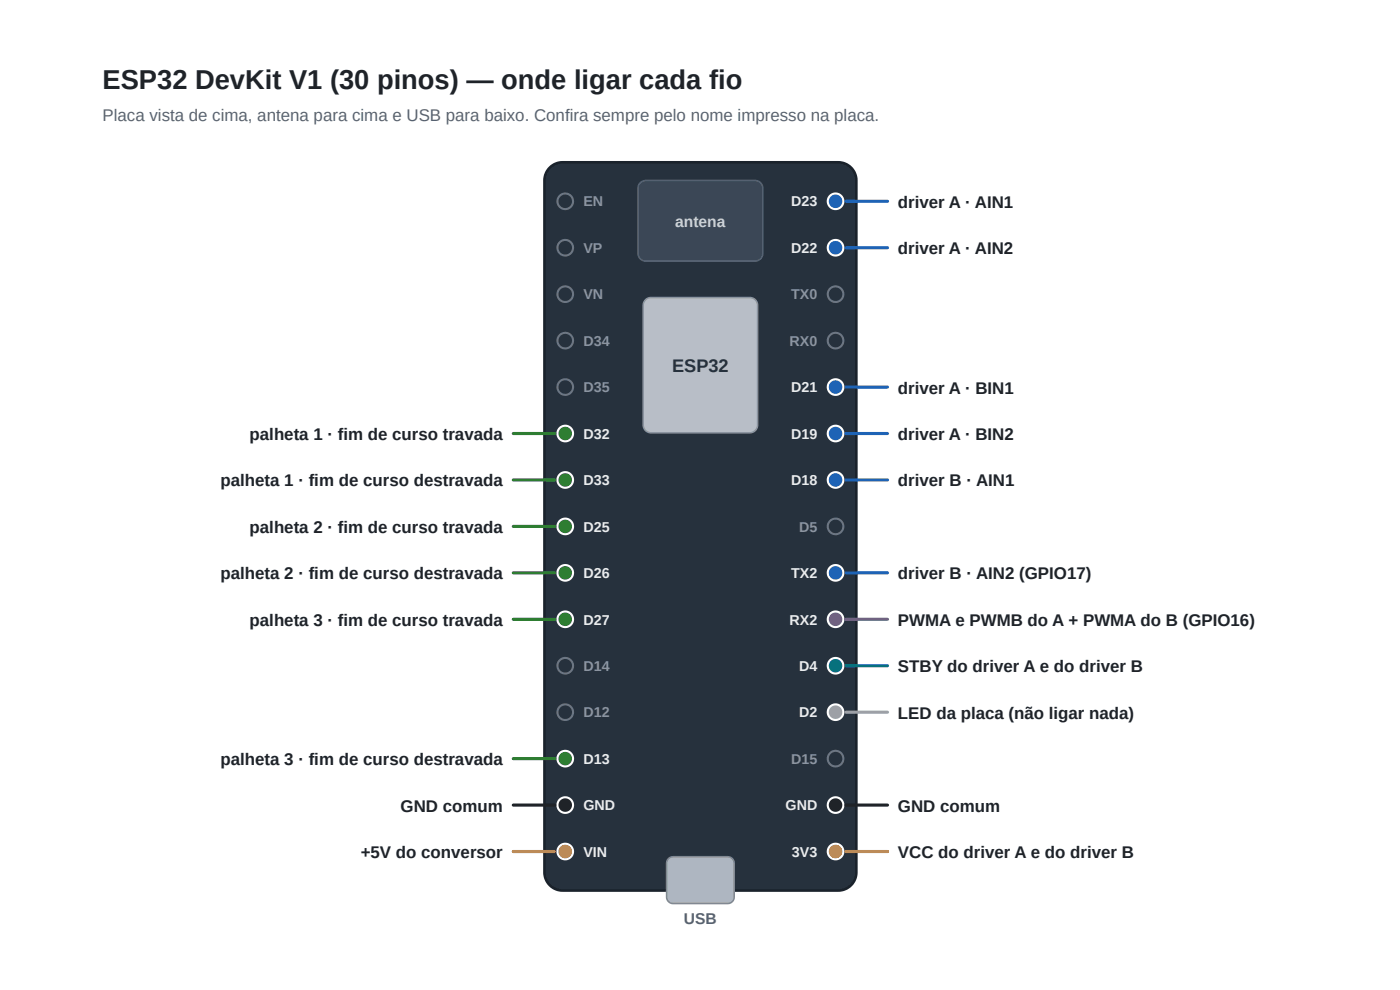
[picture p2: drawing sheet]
<svg xmlns="http://www.w3.org/2000/svg" width="297mm" height="210mm" viewBox="0 0 297 210" stroke-linecap="round" stroke-linejoin="round" font-family="sans-serif">
<path d="M116.6 35.5l1.3-.8 1.5-.3h58.4a3.9 3.9 0 0 1 3.9 3.9v146.6a3.9 3.9 0 0 1-3.9 3.9h-58.4a3.9 3.9 0 0 1-3.9-3.9v-146.6l.3-1.5z" fill="#26313d"/>
<path d="M116.6 35.5l1.3-.8 1.5-.3h58.4a3.9 3.9 0 0 1 3.9 3.9v146.6a3.9 3.9 0 0 1-3.9 3.9h-58.4a3.9 3.9 0 0 1-3.9-3.9v-146.6l.3-1.5z" fill="none" stroke="#1a222b" stroke-width=".55"/>
<path d="M135.8 38.8l.6-.4 .6-.1h23.2a1.65 1.65 0 0 1 1.6 1.6v13.8a1.65 1.65 0 0 1-1.6 1.7h-23.2a1.65 1.65 0 0 1-1.6-1.7v-13.8l.1-.6z" fill="#3b4756"/>
<path d="M135.8 38.8l.6-.4 .6-.1h23.2a1.65 1.65 0 0 1 1.6 1.6v13.8a1.65 1.65 0 0 1-1.6 1.7h-23.2a1.65 1.65 0 0 1-1.6-1.7v-13.8l.1-.6z" fill="none" stroke="#56657a" stroke-width=".33"/>
<path d="M136.9 63.6l.6-.4 .6-.1h21a1.65 1.65 0 0 1 1.6 1.6v25.4a1.65 1.65 0 0 1-1.6 1.7h-21a1.65 1.65 0 0 1-1.6-1.7v-25.4l.1-.6z" fill="#b8bec7"/>
<path d="M136.9 63.6l.6-.4 .6-.1h21a1.65 1.65 0 0 1 1.6 1.6v25.4a1.65 1.65 0 0 1-1.6 1.7h-21a1.65 1.65 0 0 1-1.6-1.7v-25.4l.1-.6z" fill="none" stroke="#8e96a1" stroke-width=".33"/>
<path d="M141.8 182l1-.4h11.6a1.38 1.38 0 0 1 1.4 1.4v7.2a1.38 1.38 0 0 1-1.4 1.4h-11.6a1.38 1.38 0 0 1-1.4-1.4v-7.2z" fill="#aeb6c1"/>
<path d="M141.8 182l1-.4h11.6a1.38 1.38 0 0 1 1.4 1.4v7.2a1.38 1.38 0 0 1-1.4 1.4h-11.6a1.38 1.38 0 0 1-1.4-1.4v-7.2z" fill="none" stroke="#7f8995" stroke-width=".33"/>
<circle cx="119.9" cy="42.7" r="1.65" fill="#26313d"/>
<circle cx="119.9" cy="42.7" r="1.65" fill="none" stroke="#6b7684" stroke-width=".44"/>
<circle cx="177.3" cy="42.7" r="1.65" fill="#1e63b5"/>
<circle cx="177.3" cy="42.7" r="1.65" fill="none" stroke="#fff" stroke-width=".44"/>
<path d="M179.5 42.7h8.8" fill="none" stroke="#1e63b5" stroke-width=".66"/>
<circle cx="119.9" cy="52.5" r="1.65" fill="#26313d"/>
<circle cx="119.9" cy="52.5" r="1.65" fill="none" stroke="#6b7684" stroke-width=".44"/>
<circle cx="177.3" cy="52.5" r="1.65" fill="#1e63b5"/>
<circle cx="177.3" cy="52.5" r="1.65" fill="none" stroke="#fff" stroke-width=".44"/>
<path d="M179.5 52.5h8.8" fill="none" stroke="#1e63b5" stroke-width=".66"/>
<circle cx="119.9" cy="62.4" r="1.65" fill="#26313d"/>
<circle cx="119.9" cy="62.4" r="1.65" fill="none" stroke="#6b7684" stroke-width=".44"/>
<circle cx="177.3" cy="62.4" r="1.65" fill="#26313d"/>
<circle cx="177.3" cy="62.4" r="1.65" fill="none" stroke="#6b7684" stroke-width=".44"/>
<circle cx="119.9" cy="72.2" r="1.65" fill="#26313d"/>
<circle cx="119.9" cy="72.2" r="1.65" fill="none" stroke="#6b7684" stroke-width=".44"/>
<circle cx="177.3" cy="72.2" r="1.65" fill="#26313d"/>
<circle cx="177.3" cy="72.2" r="1.65" fill="none" stroke="#6b7684" stroke-width=".44"/>
<circle cx="119.9" cy="82.1" r="1.65" fill="#26313d"/>
<circle cx="119.9" cy="82.1" r="1.65" fill="none" stroke="#6b7684" stroke-width=".44"/>
<circle cx="177.3" cy="82.1" r="1.65" fill="#1e63b5"/>
<circle cx="177.3" cy="82.1" r="1.65" fill="none" stroke="#fff" stroke-width=".44"/>
<path d="M179.5 82.1h8.8" fill="none" stroke="#1e63b5" stroke-width=".66"/>
<circle cx="119.9" cy="91.9" r="1.65" fill="#2e7d32"/>
<circle cx="119.9" cy="91.9" r="1.65" fill="none" stroke="#fff" stroke-width=".44"/>
<path d="M108.9 91.9h8.8" fill="none" stroke="#2e7d32" stroke-width=".66"/>
<circle cx="177.3" cy="91.9" r="1.65" fill="#1e63b5"/>
<circle cx="177.3" cy="91.9" r="1.65" fill="none" stroke="#fff" stroke-width=".44"/>
<path d="M179.5 91.9h8.8" fill="none" stroke="#1e63b5" stroke-width=".66"/>
<circle cx="119.9" cy="101.8" r="1.65" fill="#2e7d32"/>
<circle cx="119.9" cy="101.8" r="1.65" fill="none" stroke="#fff" stroke-width=".44"/>
<path d="M108.9 101.8h8.8" fill="none" stroke="#2e7d32" stroke-width=".66"/>
<circle cx="177.3" cy="101.8" r="1.65" fill="#1e63b5"/>
<circle cx="177.3" cy="101.8" r="1.65" fill="none" stroke="#fff" stroke-width=".44"/>
<path d="M179.5 101.8h8.8" fill="none" stroke="#1e63b5" stroke-width=".66"/>
<circle cx="119.9" cy="111.6" r="1.65" fill="#2e7d32"/>
<circle cx="119.9" cy="111.6" r="1.65" fill="none" stroke="#fff" stroke-width=".44"/>
<path d="M108.9 111.6h8.8" fill="none" stroke="#2e7d32" stroke-width=".66"/>
<circle cx="177.3" cy="111.6" r="1.65" fill="#26313d"/>
<circle cx="177.3" cy="111.6" r="1.65" fill="none" stroke="#6b7684" stroke-width=".44"/>
<circle cx="119.9" cy="121.5" r="1.65" fill="#2e7d32"/>
<circle cx="119.9" cy="121.5" r="1.65" fill="none" stroke="#fff" stroke-width=".44"/>
<path d="M108.9 121.5h8.8" fill="none" stroke="#2e7d32" stroke-width=".66"/>
<circle cx="177.3" cy="121.5" r="1.65" fill="#1e63b5"/>
<circle cx="177.3" cy="121.5" r="1.65" fill="none" stroke="#fff" stroke-width=".44"/>
<path d="M179.5 121.5h8.8" fill="none" stroke="#1e63b5" stroke-width=".66"/>
<circle cx="119.9" cy="131.3" r="1.65" fill="#2e7d32"/>
<circle cx="119.9" cy="131.3" r="1.65" fill="none" stroke="#fff" stroke-width=".44"/>
<path d="M108.9 131.3h8.8" fill="none" stroke="#2e7d32" stroke-width=".66"/>
<circle cx="177.3" cy="131.3" r="1.65" fill="#7b3fb0"/>
<circle cx="177.3" cy="131.3" r="1.65" fill="none" stroke="#fff" stroke-width=".44"/>
<path d="M179.5 131.3h8.8" fill="none" stroke="#7b3fb0" stroke-width=".66"/>
<circle cx="119.9" cy="141.1" r="1.65" fill="#26313d"/>
<circle cx="119.9" cy="141.1" r="1.65" fill="none" stroke="#6b7684" stroke-width=".44"/>
<circle cx="177.3" cy="141.1" r="1.65" fill="#00838f"/>
<circle cx="177.3" cy="141.1" r="1.65" fill="none" stroke="#fff" stroke-width=".44"/>
<path d="M179.5 141.1h8.8" fill="none" stroke="#00838f" stroke-width=".66"/>
<circle cx="119.9" cy="151" r="1.65" fill="#26313d"/>
<circle cx="119.9" cy="151" r="1.65" fill="none" stroke="#6b7684" stroke-width=".44"/>
<circle cx="177.3" cy="151" r="1.65" fill="#9aa1ac"/>
<circle cx="177.3" cy="151" r="1.65" fill="none" stroke="#fff" stroke-width=".44"/>
<path d="M179.5 151h8.8" fill="none" stroke="#9aa1ac" stroke-width=".66"/>
<circle cx="119.9" cy="160.8" r="1.65" fill="#2e7d32"/>
<circle cx="119.9" cy="160.8" r="1.65" fill="none" stroke="#fff" stroke-width=".44"/>
<path d="M108.9 160.8h8.8" fill="none" stroke="#2e7d32" stroke-width=".66"/>
<circle cx="177.3" cy="160.8" r="1.65" fill="#26313d"/>
<circle cx="177.3" cy="160.8" r="1.65" fill="none" stroke="#6b7684" stroke-width=".44"/>
<circle cx="119.9" cy="170.7" r="1.65" fill="#1f2328"/>
<circle cx="119.9" cy="170.7" r="1.65" fill="none" stroke="#fff" stroke-width=".44"/>
<path d="M108.9 170.7h8.8" fill="none" stroke="#1f2328" stroke-width=".66"/>
<circle cx="177.3" cy="170.7" r="1.65" fill="#1f2328"/>
<circle cx="177.3" cy="170.7" r="1.65" fill="none" stroke="#fff" stroke-width=".44"/>
<path d="M179.5 170.7h8.8" fill="none" stroke="#1f2328" stroke-width=".66"/>
<circle cx="119.9" cy="180.5" r="1.65" fill="#d32f2f"/>
<circle cx="119.9" cy="180.5" r="1.65" fill="none" stroke="#fff" stroke-width=".44"/>
<path d="M108.9 180.5h8.8" fill="none" stroke="#d32f2f" stroke-width=".66"/>
<circle cx="177.3" cy="180.5" r="1.65" fill="#e67700"/>
<circle cx="177.3" cy="180.5" r="1.65" fill="none" stroke="#fff" stroke-width=".44"/>
<path d="M179.5 180.5h8.8" fill="none" stroke="#e67700" stroke-width=".66"/>
<text font-size="5.8" fill="#1f2328" x="21.8" y="19">ESP32 DevKit V1 (30 pinos) — onde ligar cada fio</text>
<text font-size="3.9" fill="#26313d" x="142.6" y="78.8">ESP32</text>
<text font-size="3.6" fill="#5b6270" x="21.8" y="25.6">Placa vista de cima, antena para cima e USB para baixo. Confira sempre pelo nome impresso na placa.</text>
<g font-size="3.6" fill="#1f2328">
<text x="190.5" y="44.1">driver A · AIN1</text>
<text x="190.5" y="53.9">driver A · AIN2</text>
<text x="190.5" y="83.4">driver A · BIN1</text>
<text x="53" y="93.3">palheta 1 · fim de curso travada</text>
<text x="190.5" y="93.3">driver A · BIN2</text>
<text x="46.8" y="103.1">palheta 1 · fim de curso destravada</text>
<text x="190.5" y="103.1">driver B · AIN1</text>
<text x="53" y="113">palheta 2 · fim de curso travada</text>
<text x="46.8" y="122.8">palheta 2 · fim de curso destravada</text>
<text x="190.5" y="122.8">driver B · AIN2 (GPIO17)</text>
<text x="53" y="132.7">palheta 3 · fim de curso travada</text>
<text x="190.5" y="132.7">PWMA e PWMB do A + PWMA do B (GPIO16)</text>
<text x="190.5" y="142.5">STBY do driver A e do driver B</text>
<text x="190.5" y="152.4">LED da placa (não ligar nada)</text>
<text x="46.8" y="162.2">palheta 3 · fim de curso destravada</text>
<text x="85" y="172.1">GND comum</text>
<text x="190.5" y="172.1">GND comum</text>
<text x="76.5" y="181.9">+5V do conversor</text>
<text x="190.5" y="181.9">VCC do driver A e do driver B</text>
</g>
<text font-size="3.3" fill="#c9d1db" x="143.3" y="48.2">antena</text>
<text font-size="3.3" fill="#5b6270" x="145.1" y="196">USB</text>
<g font-size="3" fill="#8793a1">
<text x="123.8" y="43.8">EN</text>
<text x="123.8" y="53.6">VP</text>
<text x="123.8" y="63.5">VN</text>
<text x="167.8" y="63.5">TX0</text>
<text x="123.8" y="73.3">D34</text>
<text x="167.5" y="73.3">RX0</text>
<text x="123.8" y="83.2">D35</text>
<text x="169.5" y="112.7">D5</text>
<text x="123.8" y="142.2">D14</text>
<text x="123.8" y="152.1">D12</text>
<text x="167.8" y="161.9">D15</text>
</g>
<g font-size="3" fill="#e8ecf1">
<text x="167.8" y="43.8">D23</text>
<text x="167.8" y="53.6">D22</text>
<text x="167.8" y="83.2">D21</text>
<text x="123.8" y="93">D32</text>
<text x="167.8" y="93">D19</text>
<text x="123.8" y="102.9">D33</text>
<text x="167.8" y="102.9">D18</text>
<text x="123.8" y="112.7">D25</text>
<text x="123.8" y="122.6">D26</text>
<text x="167.8" y="122.6">TX2</text>
<text x="123.8" y="132.4">D27</text>
<text x="167.5" y="132.4">RX2</text>
<text x="169.5" y="142.2">D4</text>
<text x="169.5" y="152.1">D2</text>
<text x="123.8" y="161.9">D13</text>
<text x="123.8" y="171.8">GND</text>
<text x="166.7" y="171.8">GND</text>
<text x="123.8" y="181.6">VIN</text>
<text x="168" y="181.6">3V3</text>
</g>
</svg>
